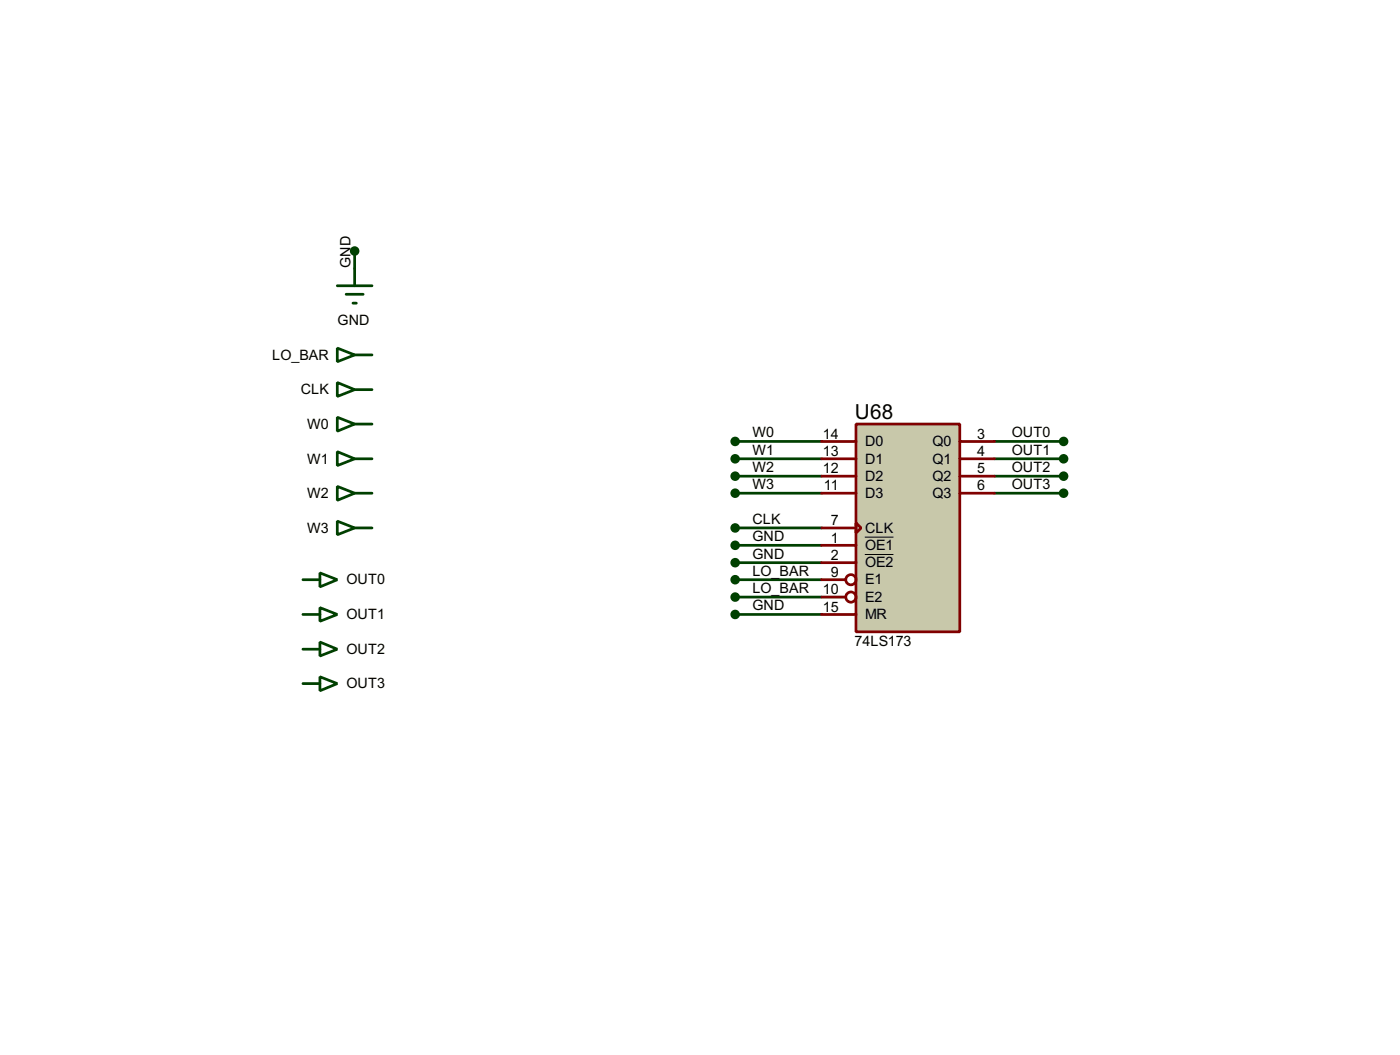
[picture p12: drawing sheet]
<svg xmlns="http://www.w3.org/2000/svg" width="206mm" height="155mm" viewBox="0 0 206 155" stroke-linecap="round" stroke-linejoin="round" font-family="sans-serif">
<g fill="none" stroke="#004000" stroke-width=".4">
<path d="M52.1 36.9v2.5M108 64.8h12.7M108 67.4h12.7M108 69.9h12.7M108 72.4h12.7M108 77.5h12.7M146.1 64.8h10.2M146.1 67.4h10.2M146.1 69.9h10.2M146.1 72.4h10.2M108 80.1h12.7M108 82.6h12.7"/>
<path d="M108 90.2h12.7M108 85.1h12.7M108 87.7h12.7"/>
</g>
<path d="M125.8 62.3h15.2v30.5h-15.2z" fill="#c8c8aa" stroke="#800000" stroke-width=".4"/>
<g fill="none" stroke="#800000" stroke-width=".4">
<path d="M120.7 64.8h5.1M120.7 67.4h5.1M120.7 69.9h5.1M120.7 72.4h5.1M120.7 77.5h5.1M125.8 76.8l.7 .7-.7 .8zM141 64.8h5.1M141 67.4h5.1M141 69.9h5.1M141 72.4h5.1M120.7 80.1h5.1M120.7 82.6h5.1"/>
<path d="M120.7 85.1h3.6M120.7 87.7h3.6M120.7 90.2h5.1"/>
<circle cx="125" cy="87.7" r=".75"/>
<circle cx="125" cy="85.1" r=".75"/>
</g>
<path d="M127.1 78.9h4.2M127.1 81.4h4.2" fill="none" stroke="#000" stroke-width=".15"/>
<g fill="#004000" stroke="#004000" stroke-width=".4">
<circle cx="108" cy="64.8" r=".5"/>
<circle cx="108" cy="67.4" r=".5"/>
<circle cx="108" cy="69.9" r=".5"/>
<circle cx="108" cy="72.4" r=".5"/>
<circle cx="108" cy="77.5" r=".5"/>
<circle cx="108" cy="80.1" r=".5"/>
<circle cx="108" cy="82.6" r=".5"/>
<circle cx="108" cy="90.2" r=".5"/>
<circle cx="108" cy="85.1" r=".5"/>
<circle cx="108" cy="87.7" r=".5"/>
<circle cx="52.1" cy="36.9" r=".5"/>
<circle cx="156.2" cy="64.8" r=".5"/>
<circle cx="156.2" cy="67.4" r=".5"/>
<circle cx="156.2" cy="69.9" r=".5"/>
<circle cx="156.2" cy="72.4" r=".5"/>
</g>
<g fill="none" stroke="#004000" stroke-width=".4">
<path d="M52.1 39.4v2.6M49.6 51.1l2.5 1-2.5 1zM49.6 56.2l2.5 1-2.5 1zM49.6 42h5.1M50.9 43.2h2.5M51.9 44.5h.5M52.1 52.1h2.6M52.1 57.2h2.6M49.6 61.3l2.5 1-2.5 1zM49.6 66.3l2.5 1.1-2.5 1zM49.6 71.4l2.5 1-2.5 1.1zM49.6 76.5l2.5 1-2.5 1z"/>
<path d="M52.1 62.3h2.6M52.1 67.4h2.6M52.1 72.4h2.6M52.1 77.5h2.6M44.5 85.1h2.5M44.5 90.2h2.5M44.5 95.3h2.5M47 84.1l2.6 1-2.6 1.1zM47 89.2l2.6 1-2.6 1zM47 94.3l2.6 1-2.6 1zM47 99.4l2.6 1-2.6 1zM44.5 100.4h2.5"/>
</g>
<text font-size="3.4" x="125.6" y="61.4">U68</text>
<g font-size="2.4">
<text x="51.5" y="39.4" transform="rotate(-90 51.5 39.4)">GND</text>
<text x="49.6" y="47.7">GND</text>
<text x="40" y="52.8">LO_BAR</text>
<text x="44.2" y="57.9">CLK</text>
<text x="45.1" y="63">W0</text>
<text x="110.5" y="64.2">W0</text>
<text x="120.9" y="64.4">14</text>
<text x="127.1" y="65.5">D0</text>
<text x="137" y="65.5">Q0</text>
<text x="143.6" y="64.4">3</text>
<text x="148.6" y="64.2">OUT0</text>
<text x="45.1" y="68.1">W1</text>
<text x="110.5" y="66.8">W1</text>
<text x="110.5" y="69.3">W2</text>
<text x="110.5" y="71.8">W3</text>
<text x="120.9" y="67">13</text>
<text x="120.9" y="69.5">12</text>
<text x="127.1" y="68.1">D1</text>
<text x="127.1" y="70.6">D2</text>
<text x="137" y="68.1">Q1</text>
<text x="137" y="70.6">Q2</text>
<text x="143.6" y="67">4</text>
<text x="143.6" y="69.5">5</text>
<text x="148.6" y="66.8">OUT1</text>
<text x="148.6" y="69.3">OUT2</text>
<text x="148.6" y="71.8">OUT3</text>
<text x="45.1" y="73.1">W2</text>
<text x="110.5" y="76.9">CLK</text>
<text x="121.1" y="72">11</text>
<text x="122.1" y="77.1">7</text>
<text x="127.1" y="73.1">D3</text>
<text x="137" y="73.1">Q3</text>
<text x="143.6" y="72">6</text>
<text x="45.1" y="78.2">W3</text>
<text x="110.5" y="79.5">GND</text>
<text x="110.5" y="82">GND</text>
<text x="122.1" y="79.7">1</text>
<text x="122.1" y="82.2">2</text>
<text x="127.1" y="78.2">CLK</text>
<text x="127.1" y="80.8">OE1</text>
<text x="127.1" y="83.3">OE2</text>
<text x="50.9" y="85.8">OUT0</text>
<text x="110.5" y="89.6">GND</text>
<text x="110.5" y="84.5">LO_BAR</text>
<text x="110.5" y="87.1">LO_BAR</text>
<text x="120.9" y="87.3">10</text>
<text x="120.9" y="89.8">15</text>
<text x="122.1" y="84.7">9</text>
<text x="127.1" y="85.8">E1</text>
<text x="127.1" y="88.4">E2</text>
<text x="50.9" y="90.9">OUT1</text>
<text x="125.6" y="94.9">74LS173</text>
<text x="127.1" y="90.9">MR</text>
<text x="50.9" y="96">OUT2</text>
<text x="50.9" y="101.1">OUT3</text>
</g>
</svg>
